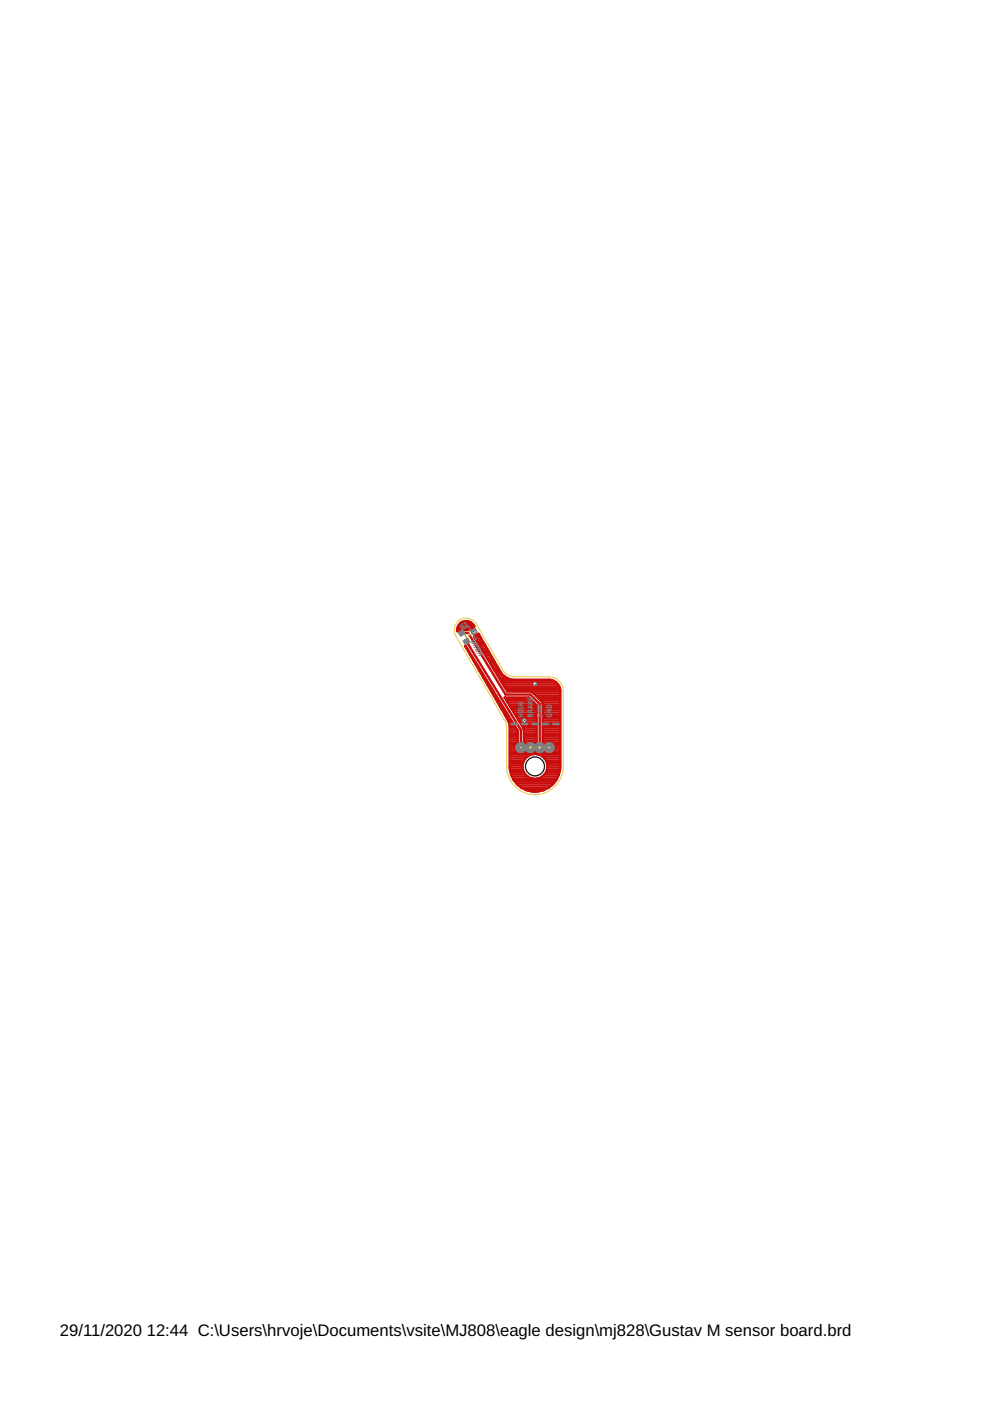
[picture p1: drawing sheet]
<svg xmlns="http://www.w3.org/2000/svg" width="210mm" height="297mm" viewBox="0 0 210 297" stroke-linecap="round" stroke-linejoin="round" font-family="sans-serif">
<g fill="#c90d0c" stroke="#c90d0c" stroke-width=".21">
<path d="M97.3 134.1l.8-.5 .4 .7-.8 .5z"/>
<path d="M98.3 135.9l.8-.5 .4 .7-.8 .5z"/>
<path d="M99.8 133.8l.9-.5 .4 .7-.9 .5z"/>
</g>
<g fill="none" stroke="#c90d0c" stroke-width=".51">
<path d="M96.9 133.7h.3M97 133.2h1M97.2 132.8h3.3M97.5 132.3h2.7M97.9 134.2h1.4l7.9 13.1h5.2l2 1.9v9.3M98.1 133.2h1.8M98.2 131.8h1.2M98.7 137h.1M98.9 136l11.5 18.7v3.8M98.9 137.5h.2M99.2 138h.2M99.4 133.6h.1"/>
<path d="M99.5 138.5h.2M99.8 138.9h.1M100 133.1l.6-.3a1.9 1.9 0 0 0-2.3-1 1.9 1.9 0 0 0-1.3 2l1.1-.6 .3 .1 .2 .3h.8M100 133.1l.5 .8M100 133.1l-.6 .5M100 139.4h.2M100.1 133.2h.1M100.3 139.9h.2M100.4 133.7h.1M100.5 133.9h.1M100.5 133.9l.4 .8M100.6 135.1h1.3"/>
<path d="M100.6 134.2h.1M100.9 135.6h1.3M100.9 134.7h.1M100.9 134.7l-.4 .3 7 11.6h5.1l2.4 2.3 .1 8.6 .3 .3a1.26 1.26 0 0 1 1.9-.2 1.26 1.26 0 0 1 0 1.9 1.26 1.26 0 0 1-1.9-.3 1.17 1.17 0 0 1-1.9 0M100.9 134.7l.6-.3 4.6 8M101 134.7h.6M101.2 136.1h1.2M101.5 136.6h1.2M101.7 137h1.3M102 137.5h1.3M102.3 138h1.2M102.6 138.5h1.2"/>
<path d="M102.9 138.9h1.2M103.2 139.4h1.2M103.5 139.9h1.1M100.6 140.4h.2M100.9 140.8h.2M101.1 141.3h.3M101.4 141.8h.3M101.7 142.3h.3M102 142.7h.3M102.2 143.2h.4M102.5 143.7h.4M102.8 144.2h.4"/>
<path d="M103.1 144.7h.3M103.3 145.1h.4M103.6 145.6h.4M103.8 140.4h1.1M103.9 146.1h.4M104.1 140.8h1.1M104.2 146.6h.4M104.4 141.3h1.1M104.4 147h.5M104.6 141.8h1.1M104.7 147.5h.5M104.9 142.3h1.1"/>
<path d="M105 148h.5M105.2 142.7h1.1M105.3 148.5h.5M105.5 143.2h1.2M105.5 148.9h.6M105.8 143.7h1.6M105.8 149.4h.6M106.1 142.4v.1M106.1 142.4l.2 .3M106.1 149.9h.6M106.1 144.2h10.7M106.3 142.7l.7 .7"/>
<path d="M106.4 150.4h.6M106.4 144.7h11.5M106.6 150.8h.7M106.7 145.1h11.6M106.9 151.3h.6M106.9 143.4l.9 .5M107 145.6h11.6M107 148h5.2M107.1 147.9h-.1l4.1 6.7M107.1 147.9h.1M107.1 147.9h5.1l1.6 1.6v8l-.3 .3M107.2 151.8h.6"/>
<path d="M107.2 146.1h11.5M107.3 148.5h5.4M107.4 152.3h.7M107.5 152.4l.2 .2M107.5 152.4h.1M107.5 152.4l-8.9-15.4 11.2 17.9v2.6a1.18 1.18 0 0 0-.2 1.8 1.18 1.18 0 0 0 1.8-.1M107.5 146.6h11.3M107.6 148.9h5.6M107.7 152.6l.1 .3M107.7 152.6h.1M107.7 152.7h.7M107.8 143.9h.1"/>
<path d="M107.8 143.9l.9 .2h7.7a2.29 2.29 0 0 1 2.2 1.5M107.8 152.9l.3 .9v8.7a5.3 5.3 0 0 0 2.5 4.5M107.8 152.9h.1M107.9 153.2h.8M107.9 149.4h5.7M108 153.7h1M108.1 159.9h5.7a2.65 2.65 0 0 1 2.3 2.6 2.65 2.65 0 0 1-2.3 2.6h-5M108.1 159.4h1.6M108.1 158.9h1.3M108.1 158.5h1.2M108.1 158h1.3M108.1 157.5h1.7"/>
<path d="M108.1 157h1.7M108.1 156.5h1.7M108.1 156.1h1.7M108.1 155.6h1.7M108.1 155.1h1.7M108.1 154.6h1.5M108.1 154.2h1.2M108.2 149.9h5.6M108.5 150.4h5.3M108.8 150.8h5M109.1 151.3h4.7M109.4 151.8h4.4"/>
<path d="M109.7 152.3h4.1M110 152.7h3.8M110.3 153.2h3.5M110.6 153.7h3.2M110.8 154.2h3M111.1 154.6v2.9l.3 .3M111.1 157.5h.7M111.1 157h2.7M111.1 156.5h2.7M111.1 156.1h2.7M111.1 155.6h2.7M111.1 155.1h2.7"/>
<path d="M111.1 154.6h2.7M111.2 159.4h.5M111.4 159.1v.1M111.4 157.8a1.18 1.18 0 0 1 2 0M111.4 157.8v.1M111.4 159.2a1.18 1.18 0 0 0 2 0M113 157.5h.8M113.1 159.9a2.65 2.65 0 0 0-2.3 2.6 2.65 2.65 0 0 0 2.3 2.6M113.1 147h5.7M113.2 159.4h.5M113.4 159.1v.1M113.5 157.8l-.1 .1"/>
<path d="M113.6 147.5h5.2M113.8 159.9h5M114.1 148h4.7M114.6 148.5h4.2M115 148.9h3.8M115.1 157.5h.6M115.1 157h3.7M115.1 156.5h3.7M115.1 156.1h3.7M115.1 155.6h3.7M115.1 155.1h3.7M115.1 154.6h3.7"/>
<path d="M115.1 154.2h3.7M115.1 153.7h3.7M115.1 153.2h3.7M115.1 152.7h3.7M115.1 152.3h3.7M115.1 151.8h3.7M115.1 151.3h3.7M115.1 150.8h3.7M115.1 150.4h3.7M115.1 149.9h3.7M115.1 149.4h3.7M115.2 159.4h.3"/>
<path d="M116.4 157.2v2.5M116.4 158.5h.1M116.4 158.5h1.3M116.4 159.4h.1M116.4 158.9h.1M116.4 158h.1M116.4 157.5h.1M117.2 157.5h1.6M117.3 159.4h1.5M117.6 158h1.2M117.6 158.9h1.2M117.7 158.5h1.1"/>
<path d="M118.6 145.6l.2 .9v16a5.3 5.3 0 0 1-2.5 4.5M108.1 162.7h2.7M108.1 162.3h2.7M108.1 161.8h2.8M108.1 161.3h3M108.1 160.8h3.3M108.1 160.4h3.8M108.1 163.2h2.8M108.2 163.7h2.9M108.4 164.2h3M108.5 164.6h3.4M109.1 165.6h8.7"/>
<path d="M109.5 166.1h7.9M110 166.5h6.9M110.6 167h5.7M110.6 167l1.1 .6 1.7 .3M111.5 167.5h3.8M113.4 167.9h.1M113.8 165.1h4.3M115 164.6h3.3M115 160.4h3.8M115.5 164.2h3M115.5 160.8h3.3M115.8 163.7h2.8"/>
<path d="M115.8 161.3h3M116 163.2h2.7M116 161.8h2.8M116.1 162.7h2.7M116.1 162.3h2.7M116.3 167l-1.1 .6-1.8 .3"/>
</g>
<circle cx="116.4" cy="158.5" r=".74" fill="#0dab76" stroke="#0dab76" stroke-width=".21"/>
<circle cx="116.4" cy="158.5" r=".44" fill="#fff" stroke="#000" stroke-width=".21"/>
<circle cx="114.4" cy="158.5" r=".74" fill="#0dab76" stroke="#0dab76" stroke-width=".21"/>
<circle cx="114.4" cy="158.5" r=".44" fill="#fff" stroke="#000" stroke-width=".21"/>
<circle cx="112.4" cy="158.5" r=".74" fill="#0dab76" stroke="#0dab76" stroke-width=".21"/>
<circle cx="112.4" cy="158.5" r=".44" fill="#fff" stroke="#000" stroke-width=".21"/>
<circle cx="110.4" cy="158.5" r=".74" fill="#0dab76" stroke="#0dab76" stroke-width=".21"/>
<circle cx="110.4" cy="158.5" r=".44" fill="#fff" stroke="#000" stroke-width=".21"/>
<circle cx="113.4" cy="145" r=".3" fill="#0dab76" stroke="#0dab76" stroke-width=".21"/>
<circle cx="113.4" cy="145" r=".17" fill="#fff" stroke="#000" stroke-width=".21"/>
<circle cx="100.6" cy="133.9" r=".3" fill="#0dab76" stroke="#0dab76" stroke-width=".21"/>
<circle cx="100.6" cy="133.9" r=".17" fill="#fff" stroke="#000" stroke-width=".21"/>
<circle cx="111.2" cy="152.8" r=".3" fill="#0dab76" stroke="#0dab76" stroke-width=".21"/>
<circle cx="111.2" cy="152.8" r=".17" fill="#fff" stroke="#000" stroke-width=".21"/>
<g fill="#808080" stroke="#808080" stroke-width=".21">
<path d="M115.7 157.7a1.1 1.1 0 0 1 1.7 .3 1.1 1.1 0 0 1-.7 1.6 1.1 1.1 0 0 1-1.4-1.1h.3a.81 .81 0 0 1 1.2-.7 .81 .81 0 0 1 .1 1.4 .81 .81 0 0 1-1.2-.5l-.1-.2h-.3z" fill-rule="evenodd"/>
<path d="M113.7 157.7a1.1 1.1 0 0 1 1.7 .3 1.1 1.1 0 0 1-.7 1.6 1.1 1.1 0 0 1-1.4-1.1h.3a.8 .8 0 0 1 1.1-.8 .8 .8 0 0 1 .3 1.4 .8 .8 0 0 1-1.3-.4l-.1-.2h-.3z" fill-rule="evenodd"/>
<path d="M111.7 157.7a1.09 1.09 0 0 1 1.7 .3 1.09 1.09 0 0 1-.7 1.6 1.09 1.09 0 0 1-1.4-1.1h.3a.81 .81 0 0 1 1.2-.7 .81 .81 0 0 1 .1 1.4 .81 .81 0 0 1-1.2-.5l-.1-.2h-.3z" fill-rule="evenodd"/>
<path d="M109.7 157.7a1.1 1.1 0 0 1 1.7 .3 1.1 1.1 0 0 1-.7 1.6 1.1 1.1 0 0 1-1.4-1.1h.3a.8 .8 0 0 1 1.2-.7 .8 .8 0 0 1 .1 1.4 .8 .8 0 0 1-1.2-.5l-.1-.2h-.3z" fill-rule="evenodd"/>
<circle cx="113.4" cy="162.5" r="2.05"/>
<circle cx="116.4" cy="158.5" r=".8"/>
<circle cx="114.4" cy="158.5" r=".8"/>
<circle cx="112.4" cy="158.5" r=".8"/>
<circle cx="110.4" cy="158.5" r=".8"/>
<circle cx="113.4" cy="145" r=".36"/>
<circle cx="100.6" cy="133.9" r=".36"/>
<circle cx="111.2" cy="152.8" r=".36"/>
</g>
<g fill="#808080" stroke="#808080" stroke-width=".21">
<path d="M97.2 134.1l.9-.5 .5 .8-1 .5z"/>
<path d="M98.2 135.8l.9-.5 .5 .8-1 .6z"/>
<path d="M99.8 133.8l.9-.6 .5 .8-1 .6z"/>
</g>
<g fill="none" stroke="#808080" stroke-width=".21">
<path d="M97.6 132.6l.4 .6M97.7 132.5l-.1 .1M98 133.5l1.3-.8 .5 .9M98 133.1l-.1 .1M98.2 132.2l-.2 .3 .2 .4 .3-.1M98.5 132.2l.1-.2 .3 .6M98.6 134.6l.4 .7M99.1 132.5l-.3 .2M100.4 134.6l.5 .9-1.4 .8M100.5 136.2l.3 .5M100.5 137.2l.1 .2M100.9 136l-.8 .5"/>
<path d="M101.1 136.4l-.8 .5M101.3 136.8l.1 .1M101.3 136.9l-.7 .4M101.7 138.3l.3 .5M101.9 137.7l-.4-.3-.6 .4 .1 .4 .5-.3-.1-.1M102.1 138.1l-.8 .5M102.3 138.6l-.8 .4M110 149.9l.1 .5h.8v-.5h-.5v.2M110 151.4h.9M110 152h.9M110 151h.9M110 150.9v.2"/>
<path d="M110 149.5h.9M110 149h.9M110.4 149v.5M110.4 151.4v.6M110.9 150.9v.2M112 147.9v.5h.9v-.5M112 149.2h.9M112 148.7l.5 .5M112 151.6l.3-.1 .1 .2 .3-.3 .2 .2v.4h-.9zM112.4 148v.4M112.4 151.7v.3M112.5 151.1v-.4l-.2-.1h-.2l-.1 .5h.9"/>
<path d="M112.7 149.7v.5M112.9 150.6l-.4 .2M112.9 149.6l-.9 .3 .9 .3M112.9 148.7l-.6 .3M114 151.4v.6h.4v-.4l.2-.2 .3 .2v.4M114 150.5l.9 .3-.9 .3M114 149.8a.48 .48 0 0 1 .5-.2 .48 .48 0 0 1 .4 .4 .48 .48 0 0 1-.5 .2 .48 .48 0 0 1-.4-.4zM114.2 149.7l.5 .4M116 151.4l.1 .5h.8v-.5h-.5v.2M116 150.5h.9l-.9 .5h.9M116 149.6l.7-.1 .2 .6h-.9z"/>
</g>
<path d="M108.4 153.5h1.2M110.6 153.5h1.2M112.8 153.5h1.2M115 153.5h1.2M117.2 153.5h1.2" fill="none" stroke="#808080" stroke-width=".51"/>
<path d="M98.7 134.5h1.5M99.4 133.8v1.4M110.2 158.5h.5M110.4 158.2v.5M112.2 158.5h.5M112.4 158.2v.5M114.2 158.5h.5M114.4 158.2v.5M116.2 158.5h.5M116.4 158.2v.5" fill="none" stroke="#afd134" stroke-width=".21"/>
<g fill="none" stroke="#eec643" stroke-width=".21">
<path d="M107.4 162.5a6 6 0 0 0 6 6 6 6 0 0 0 6-6"/>
<circle cx="113.4" cy="162.5" r="1.99"/>
</g>
<circle cx="113.4" cy="162.5" r="1.99" fill="#fff" stroke="#000" stroke-width=".21"/>
<path d="M97.5 131.5a2.51 2.51 0 0 0-.9 3.3l10.6 18.4 .2 1.1v8.2M97.5 131.4a2.51 2.51 0 0 1 3.5 .9l5.6 9.7 .9 1 .8 .4 .9 .1h7.2a3 3 0 0 1 3 3v16M97.5 131.4v.1" fill="none" stroke="#eec643" stroke-width=".21"/>
<g font-size="3.5">
<text x="12.7" y="283.3">29/11/2020</text>
<text x="31.1" y="283.3">12:44 C:\Users\hrvoje\Documents\vsite\MJ808\eagle design\mj828\Gustav M sensor board.brd</text>
</g>
</svg>
